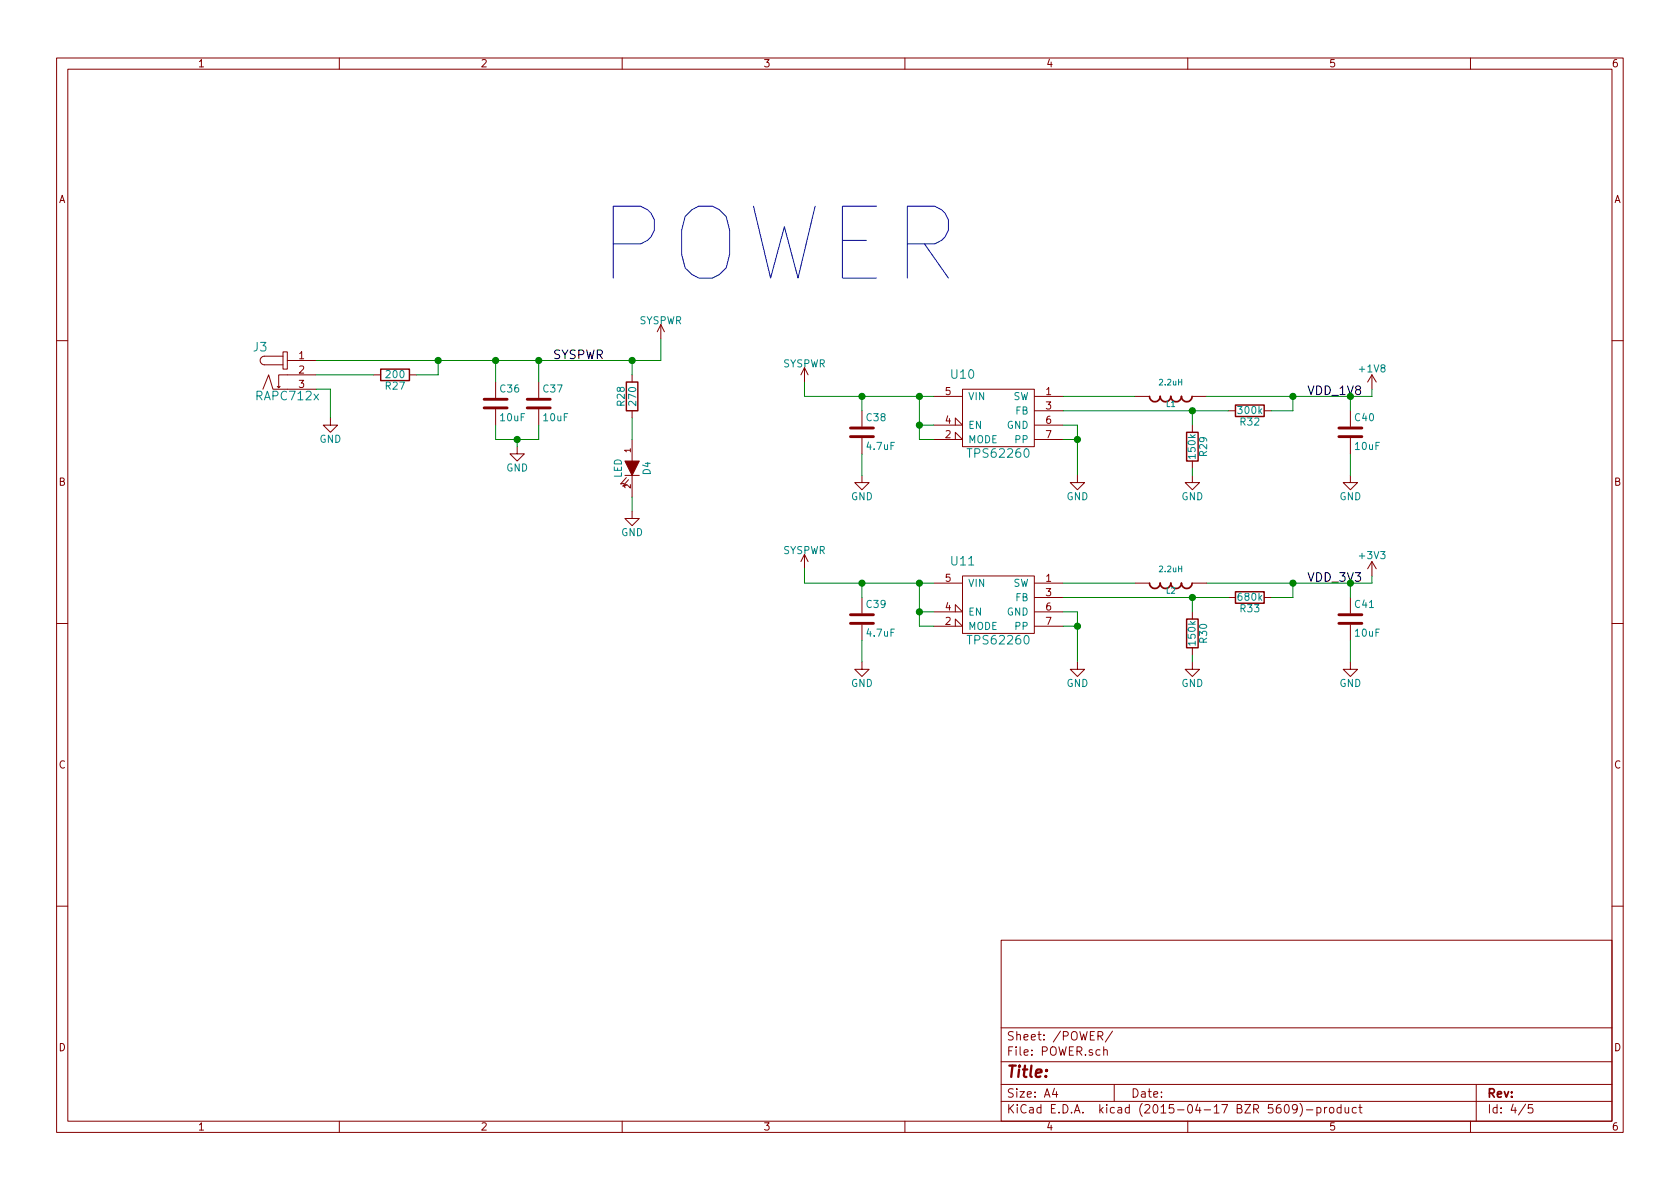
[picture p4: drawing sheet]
EESchema Schematic File Version 2
LIBS:power
LIBS:device
LIBS:transistors
LIBS:conn
LIBS:linear
LIBS:regul
LIBS:74xx
LIBS:cmos4000
LIBS:adc-dac
LIBS:memory
LIBS:xilinx
LIBS:special
LIBS:microcontrollers
LIBS:dsp
LIBS:microchip
LIBS:analog_switches
LIBS:motorola
LIBS:texas
LIBS:intel
LIBS:audio
LIBS:interface
LIBS:digital-audio
LIBS:philips
LIBS:display
LIBS:cypress
LIBS:siliconi
LIBS:opto
LIBS:atmel
LIBS:contrib
LIBS:valves
LIBS:hdmi
LIBS:ADV7611
LIBS:wolfson
LIBS:usb3_micro_ab
LIBS:usb3_esd_son50-10
LIBS:trs_jack
LIBS:tp
LIBS:ti
LIBS:switch
LIBS:supply
LIBS:silabs
LIBS:sharebrained
LIBS:sd
LIBS:samtec
LIBS:rf_lna
LIBS:regulator
LIBS:r_sense
LIBS:passive
LIBS:osc
LIBS:on_semi
LIBS:on_cat24c256
LIBS:nxp_micro
LIBS:noritake
LIBS:newhaven
LIBS:mosfet
LIBS:molex
LIBS:minicircuits
LIBS:microphone
LIBS:ltc
LIBS:lcd_kingtech
LIBS:io_expander
LIBS:hole
LIBS:hirose
LIBS:header
LIBS:hackrf_expansion
LIBS:freescale_mcu
LIBS:fiducial
LIBS:epcos_dcc6c
LIBS:epcos
LIBS:diode
LIBS:ddr2_sdram_sodimm
LIBS:crystal
LIBS:conn_rj
LIBS:conn_rf
LIBS:conn_power
LIBS:ck
LIBS:beaglebone_black
LIBS:battery
LIBS:analog_devices
LIBS:altera
LIBS:74lvc
LIBS:tps2061
LIBS:xtal
LIBS:tpd4S010
LIBS:QTH-030-02-L-DA
LIBS:rpack
LIBS:pwr
LIBS:embedded-microcontrollers
LIBS:msp430f2274
LIBS:logic
LIBS:connectors
LIBS:tps62260
LIBS:HDMI2RGB-cache
EELAYER 25 0
EELAYER END
$Descr A4 11693 8268
encoding utf-8
Sheet 4 5
Title ""
Date ""
Rev ""
Comp ""
Comment1 ""
Comment2 ""
Comment3 ""
Comment4 ""
$EndDescr
$Comp
L RAPC712x J3
U 1 1
P 1950 2650
F 0 "J3" H 1810 2890 60  0000 C CNN
F 1 "RAPC712x" H 2000 2550 60  0000 C CNN
F 2 "misc:RAPC712" H 1950 2650 60  0001 C CNN
F 3 "" H 1950 2650 60  0000 C CNN
F 4 "RAPC712X" H 1900 3000 60  0001 C CNN "Part #"
	1    1950 2650
	1    0    0    -1  
$EndComp
$Comp
L R R27
U 1 1
P 2750 2600
F 0 "R27" V 2830 2600 50  0000 C CNN
F 1 "200" V 2750 2600 50  0000 C CNN
F 2 "Resistors_SMD:R_0805" V 2680 2600 30  0001 C CNN
F 3 "" H 2750 2600 30  0000 C CNN
F 4 "CRCW0805200RFKEA" H 2750 2600 60  0001 C CNN "Part #"
F 5 "0.10" H 2750 2600 60  0001 C CNN "Cost"
F 6 "http://www.mouser.com/ProductDetail/Vishay-Dale/CRCW0805200RFKEA/?qs=sGAEpiMZZMu61qfTUdNhG2DpbjADlD3G21oUiwB60%2fs%3d" H 2750 2600 60  0001 C CNN "Link"
F 7 "Mouser" H 2750 2600 60  0001 C CNN "Supplier"
	1    2750 2600
	0    1    1    0   
$EndComp
$Comp
L GND #PWR030
U 1 1
P 2300 2900
F 0 "#PWR030" H 2300 2650 50  0001 C CNN
F 1 "GND" H 2300 2750 50  0000 C CNN
F 2 "" H 2300 2900 60  0000 C CNN
F 3 "" H 2300 2900 60  0000 C CNN
	1    2300 2900
	1    0    0    -1  
$EndComp
$Comp
L C C36
U 1 1
P 3450 2800
F 0 "C36" H 3475 2900 50  0000 L CNN
F 1 "10uF" H 3475 2700 50  0000 L CNN
F 2 "Capacitors_SMD:C_0805" H 3488 2650 30  0001 C CNN
F 3 "" H 3450 2800 60  0000 C CNN
F 4 "C0805C106K4PACTU" H 3450 2800 60  0001 C CNN "Part #"
F 5 "0.29" H 3450 2800 60  0001 C CNN "Cost"
F 6 "http://www.mouser.com/ProductDetail/Kemet/C0805C106K4PACTU/?qs=sGAEpiMZZMs0AnBnWHyRQFPZAvo%252bkkSHtv%252blWN%2fhyQc%3d" H 3450 2800 60  0001 C CNN "Link"
F 7 "Mouser" H 3450 2800 60  0001 C CNN "Supplier"
	1    3450 2800
	1    0    0    -1  
$EndComp
Wire Wire Line
	2200 2600 2600 2600
Wire Wire Line
	2300 2700 2200 2700
Wire Wire Line
	2200 2500 4600 2500
Wire Wire Line
	3050 2500 3050 2600
Wire Wire Line
	3050 2600 2900 2600
Connection ~ 3050 2500
Wire Wire Line
	3450 2650 3450 2500
Connection ~ 3450 2500
$Comp
L C C37
U 1 1
P 3750 2800
F 0 "C37" H 3775 2900 50  0000 L CNN
F 1 "10uF" H 3775 2700 50  0000 L CNN
F 2 "Capacitors_SMD:C_0805" H 3788 2650 30  0001 C CNN
F 3 "" H 3750 2800 60  0000 C CNN
F 4 "C0805C106K4PACTU" H 3750 2800 60  0001 C CNN "Part #"
F 5 "0.29" H 3750 2800 60  0001 C CNN "Cost"
F 6 "http://www.mouser.com/ProductDetail/Kemet/C0805C106K4PACTU/?qs=sGAEpiMZZMs0AnBnWHyRQFPZAvo%252bkkSHtv%252blWN%2fhyQc%3d" H 3750 2800 60  0001 C CNN "Link"
F 7 "Mouser" H 3750 2800 60  0001 C CNN "Supplier"
	1    3750 2800
	1    0    0    -1  
$EndComp
Wire Wire Line
	3750 2650 3750 2500
Connection ~ 3750 2500
Wire Wire Line
	3450 3050 3450 2950
Wire Wire Line
	3450 3050 3750 3050
Wire Wire Line
	3750 3050 3750 2950
$Comp
L GND #PWR031
U 1 1
P 3600 3100
F 0 "#PWR031" H 3600 2850 50  0001 C CNN
F 1 "GND" H 3600 2950 50  0000 C CNN
F 2 "" H 3600 3100 60  0000 C CNN
F 3 "" H 3600 3100 60  0000 C CNN
	1    3600 3100
	1    0    0    -1  
$EndComp
Wire Wire Line
	3600 3100 3600 3050
Connection ~ 3600 3050
Text Label 3850 2500 0    60   ~ 0
SYSPWR
$Comp
L SYSPWR #PWR35
U 1 1
P 4600 2350
F 0 "#PWR35" H 4650 2300 100 0001 C CNN
F 1 "SYSPWR" H 4600 2475 50  0000 C CNN
F 2 "" H 4600 2350 100 0000 C CNN
F 3 "" H 4600 2350 100 0000 C CNN
	1    4600 2350
	1    0    0    -1  
$EndComp
Wire Wire Line
	4600 2500 4600 2350
$Comp
L R R28
U 1 1
P 4400 2750
F 0 "R28" V 4480 2750 50  0000 C CNN
F 1 "270" V 4400 2750 50  0000 C CNN
F 2 "Resistors_SMD:R_0603" V 4330 2750 30  0001 C CNN
F 3 "" H 4400 2750 30  0000 C CNN
F 4 "CRCW0402270RFKED" H 4400 2750 60  0001 C CNN "Part #"
F 5 ".1" H 4400 2750 60  0001 C CNN "Cost"
F 6 "http://www.mouser.com/ProductDetail/Vishay-Dale/CRCW0402270RFKED/?qs=sGAEpiMZZMu61qfTUdNhG2DpbjADlD3GuhzzEOq29HM%3d" H 4400 2750 60  0001 C CNN "Link"
F 7 "Mouser" H 4400 2750 60  0001 C CNN "Supplier"
	1    4400 2750
	-1   0    0    1   
$EndComp
$Comp
L LED D4
U 1 1
P 4400 3250
F 0 "D4" H 4400 3350 50  0000 C CNN
F 1 "LED" H 4400 3150 50  0000 C CNN
F 2 "Capacitors_SMD:C_0603" H 4400 3250 60  0001 C CNN
F 3 "" H 4400 3250 60  0000 C CNN
F 4 "LTST-C190KGKT" H 4400 3250 60  0001 C CNN "Part #"
F 5 "0.28" H 4400 3250 60  0001 C CNN "Cost"
F 6 "http://www.mouser.com/ProductDetail/Lite-On/LTST-C190KGKT/?qs=%2fha2pyFaduiY29h8to%252bb%2ff81Q8%2f7oLlEih%2fPGVqv870fp0kdSE6Z%252bg%3d%3d" H 4400 3250 60  0001 C CNN "Link"
F 7 "Mouser" H 4400 3250 60  0001 C CNN "Supplier"
	1    4400 3250
	0    1    1    0   
$EndComp
Wire Wire Line
	4400 2600 4400 2500
Connection ~ 4400 2500
Wire Wire Line
	4400 2900 4400 3050
$Comp
L GND #PWR032
U 1 1
P 4400 3550
F 0 "#PWR032" H 4400 3300 50  0001 C CNN
F 1 "GND" H 4400 3400 50  0000 C CNN
F 2 "" H 4400 3550 60  0000 C CNN
F 3 "" H 4400 3550 60  0000 C CNN
	1    4400 3550
	1    0    0    -1  
$EndComp
Wire Wire Line
	4400 3550 4400 3450
$Comp
L TPS62260 U10
U 1 1
P 6950 2900
F 0 "U10" H 6700 3200 60  0000 C CNN
F 1 "TPS62260" H 6950 2650 60  0000 C CNN
F 2 "misc:WSON-6" V 7300 2900 60  0001 C CNN
F 3 "" V 7300 2900 60  0000 C CNN
F 4 "TPS62260DRVT" H 7100 3150 60  0001 C CNN "Part #"
F 5 "1.80" H 6950 2900 60  0001 C CNN "Cost"
F 6 "http://www.mouser.com/ProductDetail/Texas-Instruments/TPS62260DRVT/?qs=sGAEpiMZZMv2US1BCAiByzAvHxVUKNX4" H 6950 2900 60  0001 C CNN "Link"
F 7 "Mouser" H 6950 2900 60  0001 C CNN "Supplier"
	1    6950 2900
	1    0    0    -1  
$EndComp
$Comp
L C C38
U 1 1
P 6000 3000
F 0 "C38" H 6025 3100 50  0000 L CNN
F 1 "4.7uF" H 6025 2900 50  0000 L CNN
F 2 "Capacitors_SMD:C_0805" H 6038 2850 30  0001 C CNN
F 3 "" H 6000 3000 60  0000 C CNN
F 4 "C0805C475K8PACTU" H 6000 3000 60  0001 C CNN "Part #"
F 5 "0.28" H 6000 3000 60  0001 C CNN "Cost"
F 6 "http://www.mouser.com/ProductDetail/Kemet/C0805C475K8PACTU/?qs=sGAEpiMZZMs0AnBnWHyRQDHs3SeBlWSBNMCXxRDVnHA%3d" H 6000 3000 60  0001 C CNN "Link"
F 7 "Mouser" H 6000 3000 60  0001 C CNN "Supplier"
	1    6000 3000
	1    0    0    -1  
$EndComp
$Comp
L L L1
U 1 1
P 8150 2750
F 0 "L1" V 8100 2750 40  0000 C CNN
F 1 "2.2uH" V 8250 2750 40  0000 C CNN
F 2 "Capacitors_SMD:C_1206" H 8150 2750 60  0001 C CNN
F 3 "" H 8150 2750 60  0000 C CNN
F 4 "LQM31PN2R2M00L" H 8150 2750 60  0001 C CNN "Part #"
F 5 "0.38" H 8150 2750 60  0001 C CNN "Cost"
F 6 "http://www.mouser.com/ProductDetail/Murata/LQM31PN2R2M00L/?qs=%2fha2pyFaduiMAY8%252bYSLHdCfmqXbdJIMpbg4Xo7vVm6nJOASEGIu8Tg%3d%3d" H 8150 2750 60  0001 C CNN "Link"
F 7 "Mouser" H 8150 2750 60  0001 C CNN "Supplier"
	1    8150 2750
	0    -1   -1   0   
$EndComp
$Comp
L R R32
U 1 1
P 8700 2850
F 0 "R32" V 8780 2850 50  0000 C CNN
F 1 "300k" V 8700 2850 50  0000 C CNN
F 2 "Resistors_SMD:R_0603" V 8630 2850 30  0001 C CNN
F 3 "" H 8700 2850 30  0000 C CNN
F 4 "ERJ-2RKF3003X" H 8700 2850 60  0001 C CNN "Part #"
F 5 "0.21" H 8700 2850 60  0001 C CNN "Cost"
F 6 "http://www.mouser.com/ProductDetail/Panasonic/ERJ-2RKF3003X/?qs=%2fha2pyFaduh3%2f2P02u3%2fqLEvsGcSMITMBo9WCVSuwQ1hn3%252bP4%252bgy7A%3d%3d" H 8700 2850 60  0001 C CNN "Link"
F 7 "Mouser" H 8700 2850 60  0001 C CNN "Supplier"
	1    8700 2850
	0    1    1    0   
$EndComp
$Comp
L R R29
U 1 1
P 8300 3100
F 0 "R29" V 8380 3100 50  0000 C CNN
F 1 "150k" V 8300 3100 50  0000 C CNN
F 2 "Resistors_SMD:R_0603" V 8230 3100 30  0001 C CNN
F 3 "" H 8300 3100 30  0000 C CNN
F 4 "CRCW0402150KFKED" H 8300 3100 60  0001 C CNN "Part #"
F 5 "0.1" H 8300 3100 60  0001 C CNN "Cost"
F 6 "http://www.mouser.com/ProductDetail/Vishay-Dale/CRCW0402150KFKED/?qs=sGAEpiMZZMu61qfTUdNhG2DpbjADlD3G9hjnBJFk8Z8%3d" H 8300 3100 60  0001 C CNN "Link"
F 7 "Mouser" H 8300 3100 60  0001 C CNN "Supplier"
	1    8300 3100
	1    0    0    -1  
$EndComp
Wire Wire Line
	6000 2850 6000 2750
Wire Wire Line
	5600 2750 6500 2750
Wire Wire Line
	6500 2950 6400 2950
Wire Wire Line
	6400 2750 6400 3050
Connection ~ 6400 2750
Wire Wire Line
	6400 3050 6500 3050
Connection ~ 6400 2950
$Comp
L GND #PWR033
U 1 1
P 6000 3300
F 0 "#PWR033" H 6000 3050 50  0001 C CNN
F 1 "GND" H 6000 3150 50  0000 C CNN
F 2 "" H 6000 3300 60  0000 C CNN
F 3 "" H 6000 3300 60  0000 C CNN
	1    6000 3300
	1    0    0    -1  
$EndComp
Wire Wire Line
	6000 3300 6000 3150
Connection ~ 6000 2750
$Comp
L SYSPWR #PWR36
U 1 1
P 5600 2650
F 0 "#PWR36" H 5650 2600 100 0001 C CNN
F 1 "SYSPWR" H 5600 2775 50  0000 C CNN
F 2 "" H 5600 2650 100 0000 C CNN
F 3 "" H 5600 2650 100 0000 C CNN
	1    5600 2650
	1    0    0    -1  
$EndComp
Wire Wire Line
	5600 2650 5600 2750
Wire Wire Line
	7400 2950 7500 2950
Wire Wire Line
	7500 2950 7500 3300
Wire Wire Line
	7400 3050 7500 3050
Connection ~ 7500 3050
$Comp
L GND #PWR034
U 1 1
P 7500 3300
F 0 "#PWR034" H 7500 3050 50  0001 C CNN
F 1 "GND" H 7500 3150 50  0000 C CNN
F 2 "" H 7500 3300 60  0000 C CNN
F 3 "" H 7500 3300 60  0000 C CNN
	1    7500 3300
	1    0    0    -1  
$EndComp
Wire Wire Line
	7400 2750 7900 2750
Wire Wire Line
	7400 2850 8550 2850
Wire Wire Line
	8300 2950 8300 2850
Connection ~ 8300 2850
Wire Wire Line
	9000 2850 9000 2750
Wire Wire Line
	8400 2750 9550 2750
Wire Wire Line
	8850 2850 9000 2850
Wire Wire Line
	9550 2750 9550 2700
Connection ~ 9000 2750
$Comp
L +1V8 #PWR035
U 1 1
P 9550 2700
F 0 "#PWR035" H 9550 2550 50  0001 C CNN
F 1 "+1V8" H 9550 2840 50  0000 C CNN
F 2 "" H 9550 2700 60  0000 C CNN
F 3 "" H 9550 2700 60  0000 C CNN
	1    9550 2700
	1    0    0    -1  
$EndComp
Text Label 9100 2750 0    60   ~ 0
VDD_1V8
$Comp
L GND #PWR036
U 1 1
P 8300 3300
F 0 "#PWR036" H 8300 3050 50  0001 C CNN
F 1 "GND" H 8300 3150 50  0000 C CNN
F 2 "" H 8300 3300 60  0000 C CNN
F 3 "" H 8300 3300 60  0000 C CNN
	1    8300 3300
	1    0    0    -1  
$EndComp
Wire Wire Line
	8300 3300 8300 3250
$Comp
L TPS62260 U11
U 1 1
P 6950 4200
F 0 "U11" H 6700 4500 60  0000 C CNN
F 1 "TPS62260" H 6950 3950 60  0000 C CNN
F 2 "misc:WSON-6" V 7300 4200 60  0001 C CNN
F 3 "" V 7300 4200 60  0000 C CNN
F 4 "TPS62260DRVT" H 7100 4450 60  0001 C CNN "Part #"
F 5 "1.80" H 6950 4200 60  0001 C CNN "Cost"
F 6 "http://www.mouser.com/ProductDetail/Texas-Instruments/TPS62260DRVT/?qs=sGAEpiMZZMv2US1BCAiByzAvHxVUKNX4" H 6950 4200 60  0001 C CNN "Link"
F 7 "Mouser" H 6950 4200 60  0001 C CNN "Supplier"
	1    6950 4200
	1    0    0    -1  
$EndComp
$Comp
L C C39
U 1 1
P 6000 4300
F 0 "C39" H 6025 4400 50  0000 L CNN
F 1 "4.7uF" H 6025 4200 50  0000 L CNN
F 2 "Capacitors_SMD:C_0805" H 6038 4150 30  0001 C CNN
F 3 "" H 6000 4300 60  0000 C CNN
F 4 "C0805C475K8PACTU" H 6000 4300 60  0001 C CNN "Part #"
F 5 "0.28" H 6000 4300 60  0001 C CNN "Cost"
F 6 "http://www.mouser.com/ProductDetail/Kemet/C0805C475K8PACTU/?qs=sGAEpiMZZMs0AnBnWHyRQDHs3SeBlWSBNMCXxRDVnHA%3d" H 6000 4300 60  0001 C CNN "Link"
F 7 "Mouser" H 6000 4300 60  0001 C CNN "Supplier"
	1    6000 4300
	1    0    0    -1  
$EndComp
$Comp
L L L2
U 1 1
P 8150 4050
F 0 "L2" V 8100 4050 40  0000 C CNN
F 1 "2.2uH" V 8250 4050 40  0000 C CNN
F 2 "Capacitors_SMD:C_1206" H 8150 4050 60  0001 C CNN
F 3 "" H 8150 4050 60  0000 C CNN
F 4 "LQM31PN2R2M00L" H 8150 4050 60  0001 C CNN "Part #"
F 5 "0.38" H 8150 4050 60  0001 C CNN "Cost"
F 6 "http://www.mouser.com/ProductDetail/Murata/LQM31PN2R2M00L/?qs=%2fha2pyFaduiMAY8%252bYSLHdCfmqXbdJIMpbg4Xo7vVm6nJOASEGIu8Tg%3d%3d" H 8150 4050 60  0001 C CNN "Link"
F 7 "Mouser" H 8150 4050 60  0001 C CNN "Supplier"
	1    8150 4050
	0    -1   -1   0   
$EndComp
$Comp
L R R33
U 1 1
P 8700 4150
F 0 "R33" V 8780 4150 50  0000 C CNN
F 1 "680k" V 8700 4150 50  0000 C CNN
F 2 "Resistors_SMD:R_0603" V 8630 4150 30  0001 C CNN
F 3 "" H 8700 4150 30  0000 C CNN
F 4 "ERJ-2GEJ684X" H 8700 4150 60  0001 C CNN "Part #"
F 5 "0.1" H 8700 4150 60  0001 C CNN "Cost"
F 6 "http://www.mouser.com/ProductDetail/Panasonic/ERJ-2GEJ684X/?qs=%2fha2pyFadugSsZIl1foSWK0vliVC8cNJmFjwwre70dTNi8MX4Pu0zA%3d%3d" H 8700 4150 60  0001 C CNN "Link"
F 7 "Mouser" H 8700 4150 60  0001 C CNN "Supplier"
	1    8700 4150
	0    1    1    0   
$EndComp
$Comp
L R R30
U 1 1
P 8300 4400
F 0 "R30" V 8380 4400 50  0000 C CNN
F 1 "150k" V 8300 4400 50  0000 C CNN
F 2 "Resistors_SMD:R_0603" V 8230 4400 30  0001 C CNN
F 3 "" H 8300 4400 30  0000 C CNN
F 4 "CRCW0402150KFKED" H 8300 4400 60  0001 C CNN "Part #"
F 5 "0.1" H 8300 4400 60  0001 C CNN "Cost"
F 6 "http://www.mouser.com/ProductDetail/Vishay-Dale/CRCW0402150KFKED/?qs=sGAEpiMZZMu61qfTUdNhG2DpbjADlD3G9hjnBJFk8Z8%3d" H 8300 4400 60  0001 C CNN "Link"
F 7 "Mouser" H 8300 4400 60  0001 C CNN "Supplier"
	1    8300 4400
	1    0    0    -1  
$EndComp
Wire Wire Line
	6000 4150 6000 4050
Wire Wire Line
	5600 4050 6500 4050
Wire Wire Line
	6500 4250 6400 4250
Wire Wire Line
	6400 4050 6400 4350
Connection ~ 6400 4050
Wire Wire Line
	6400 4350 6500 4350
Connection ~ 6400 4250
$Comp
L GND #PWR037
U 1 1
P 6000 4600
F 0 "#PWR037" H 6000 4350 50  0001 C CNN
F 1 "GND" H 6000 4450 50  0000 C CNN
F 2 "" H 6000 4600 60  0000 C CNN
F 3 "" H 6000 4600 60  0000 C CNN
	1    6000 4600
	1    0    0    -1  
$EndComp
Wire Wire Line
	6000 4600 6000 4450
Connection ~ 6000 4050
$Comp
L SYSPWR #PWR37
U 1 1
P 5600 3950
F 0 "#PWR37" H 5650 3900 100 0001 C CNN
F 1 "SYSPWR" H 5600 4075 50  0000 C CNN
F 2 "" H 5600 3950 100 0000 C CNN
F 3 "" H 5600 3950 100 0000 C CNN
	1    5600 3950
	1    0    0    -1  
$EndComp
Wire Wire Line
	5600 3950 5600 4050
Wire Wire Line
	7400 4250 7500 4250
Wire Wire Line
	7500 4250 7500 4600
Wire Wire Line
	7400 4350 7500 4350
Connection ~ 7500 4350
$Comp
L GND #PWR038
U 1 1
P 7500 4600
F 0 "#PWR038" H 7500 4350 50  0001 C CNN
F 1 "GND" H 7500 4450 50  0000 C CNN
F 2 "" H 7500 4600 60  0000 C CNN
F 3 "" H 7500 4600 60  0000 C CNN
	1    7500 4600
	1    0    0    -1  
$EndComp
Wire Wire Line
	7400 4050 7900 4050
Wire Wire Line
	7400 4150 8550 4150
Wire Wire Line
	8300 4250 8300 4150
Connection ~ 8300 4150
Wire Wire Line
	9000 4150 9000 4050
Wire Wire Line
	8400 4050 9550 4050
Wire Wire Line
	8850 4150 9000 4150
Wire Wire Line
	9550 4050 9550 4000
Connection ~ 9000 4050
Text Label 9100 4050 0    60   ~ 0
VDD_3V3
$Comp
L GND #PWR039
U 1 1
P 8300 4600
F 0 "#PWR039" H 8300 4350 50  0001 C CNN
F 1 "GND" H 8300 4450 50  0000 C CNN
F 2 "" H 8300 4600 60  0000 C CNN
F 3 "" H 8300 4600 60  0000 C CNN
	1    8300 4600
	1    0    0    -1  
$EndComp
Wire Wire Line
	8300 4600 8300 4550
$Comp
L +3V3 #PWR040
U 1 1
P 9550 4000
F 0 "#PWR040" H 9550 3850 50  0001 C CNN
F 1 "+3V3" H 9550 4140 50  0000 C CNN
F 2 "" H 9550 4000 60  0000 C CNN
F 3 "" H 9550 4000 60  0000 C CNN
	1    9550 4000
	1    0    0    -1  
$EndComp
$Comp
L C C40
U 1 1
P 9400 3000
F 0 "C40" H 9425 3100 50  0000 L CNN
F 1 "10uF" H 9425 2900 50  0000 L CNN
F 2 "Capacitors_SMD:C_0805" H 9438 2850 30  0001 C CNN
F 3 "" H 9400 3000 60  0000 C CNN
F 4 "C0805C106K4PACTU" H 9400 3000 60  0001 C CNN "Part #"
F 5 "0.29" H 9400 3000 60  0001 C CNN "Cost"
F 6 "http://www.mouser.com/ProductDetail/Kemet/C0805C106K4PACTU/?qs=sGAEpiMZZMs0AnBnWHyRQFPZAvo%252bkkSHtv%252blWN%2fhyQc%3d" H 9400 3000 60  0001 C CNN "Link"
F 7 "Mouser" H 9400 3000 60  0001 C CNN "Supplier"
	1    9400 3000
	1    0    0    -1  
$EndComp
$Comp
L C C41
U 1 1
P 9400 4300
F 0 "C41" H 9425 4400 50  0000 L CNN
F 1 "10uF" H 9425 4200 50  0000 L CNN
F 2 "Capacitors_SMD:C_0805" H 9438 4150 30  0001 C CNN
F 3 "" H 9400 4300 60  0000 C CNN
F 4 "C0805C106K4PACTU" H 9400 4300 60  0001 C CNN "Part #"
F 5 "0.29" H 9400 4300 60  0001 C CNN "Cost"
F 6 "http://www.mouser.com/ProductDetail/Kemet/C0805C106K4PACTU/?qs=sGAEpiMZZMs0AnBnWHyRQFPZAvo%252bkkSHtv%252blWN%2fhyQc%3d" H 9400 4300 60  0001 C CNN "Link"
F 7 "Mouser" H 9400 4300 60  0001 C CNN "Supplier"
	1    9400 4300
	1    0    0    -1  
$EndComp
Wire Wire Line
	9400 4150 9400 4050
Connection ~ 9400 4050
Wire Wire Line
	9400 2850 9400 2750
Connection ~ 9400 2750
$Comp
L GND #PWR041
U 1 1
P 9400 3300
F 0 "#PWR041" H 9400 3050 50  0001 C CNN
F 1 "GND" H 9400 3150 50  0000 C CNN
F 2 "" H 9400 3300 60  0000 C CNN
F 3 "" H 9400 3300 60  0000 C CNN
	1    9400 3300
	1    0    0    -1  
$EndComp
Wire Wire Line
	9400 3300 9400 3150
$Comp
L GND #PWR042
U 1 1
P 9400 4600
F 0 "#PWR042" H 9400 4350 50  0001 C CNN
F 1 "GND" H 9400 4450 50  0000 C CNN
F 2 "" H 9400 4600 60  0000 C CNN
F 3 "" H 9400 4600 60  0000 C CNN
	1    9400 4600
	1    0    0    -1  
$EndComp
Wire Wire Line
	9400 4600 9400 4450
Wire Wire Line
	2300 2900 2300 2700
$EndSCHEMATC
